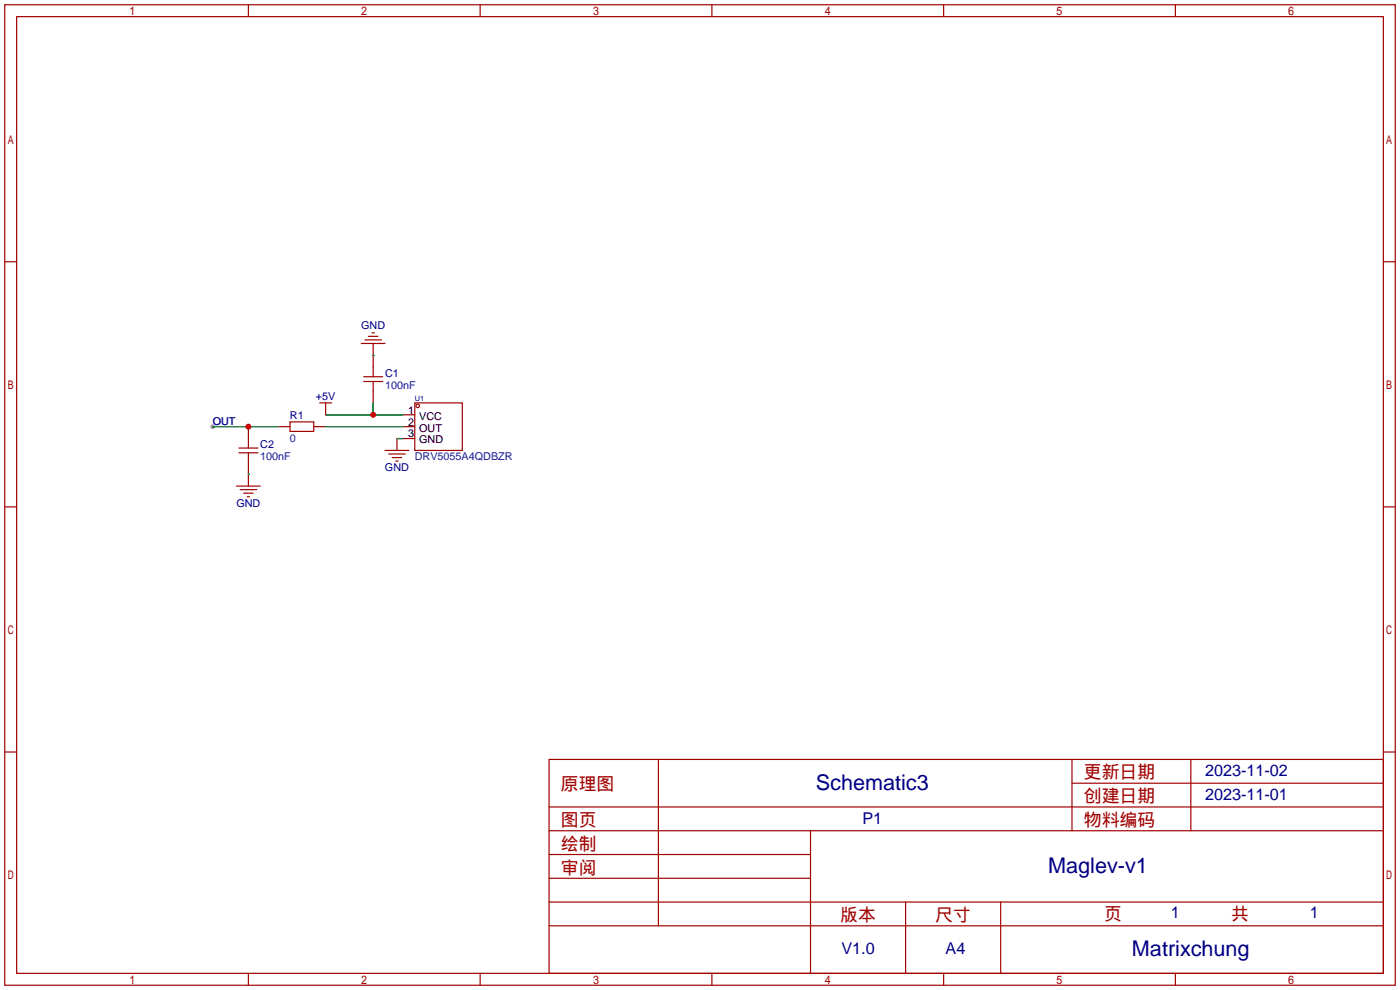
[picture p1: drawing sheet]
<svg xmlns="http://www.w3.org/2000/svg" width="299mm" height="212mm" viewBox="0 0 299 212" stroke-linecap="round" stroke-linejoin="round" font-family="sans-serif">
<circle cx="45.5" cy="91.2" r=".51" fill="#999"/>
<g fill="none" stroke="#a10000" stroke-width=".25">
<path d="M1 1h297.2v209.6h-297.2zM3.6 3.6h292.1v204.4h-292.1zM53.1 1v2.6M102.6 1v2.6M152.1 1v2.6M201.7 1v2.6M251.2 1v2.6M1 55.9h2.6M295.7 55.9h2.5M77.2 73.4h5.1M78 72.6h3.5M78.7 71.9h2.1"/>
<path d="M79.5 71.1h.5M79.8 78.5v2M51.1 96.8h4M51.1 95.8h4M53.1 93.7v2.1M53.1 96.8v2M62 90.2h5.1v2h-5.1zM68.3 86.1h2.6M69.6 86.1v1.3M77.7 81.5h4.1M77.7 80.5h4.1M79.8 81.5v2.1"/>
<path d="M82.3 96.3h5.1M83.1 97h3.5M83.8 97.8h2.1M84.6 98.6h.5M88.6 86.1h10.2v10.2h-10.2zM1 108.3h2.6M50.5 103.9h5.1M51.3 104.6h3.6M52.1 105.4h2M52.8 106.2h.5M295.7 108.3h2.5M1 160.7h2.6"/>
<path d="M117.3 162.3h178.4v45.7h-178.4zM117.3 177.5h178.4M117.3 172.5h178.4M140.7 162.3v35.6M173.2 177.5v30.5M229.1 162.3v15.2M229.1 167.4h66.6M254.5 162.3v15.2M295.7 160.7h2.5M117.3 182.6h55.9M117.3 197.9h178.4M117.3 192.8h178.4"/>
<path d="M117.3 187.7h55.9M193.5 192.8v15.2M213.9 192.8v15.2M53.1 208v2.6M102.6 208v2.6M152.1 208v2.6M201.7 208v2.6M251.2 208v2.6"/>
<circle cx="89.3" cy="86.7" r=".38"/>
</g>
<path d="M79.8 73.4v5.1M53.1 91.2v2.5M53.1 98.8v5.1M59.4 91.2h2.6M67.1 91.2h2.5M69.6 87.4v1.2M79.8 83.6v2.5M84.8 93.7v2.6M86.1 88.6h2.5M86.1 91.2h2.5M86.1 93.7h2.5" fill="none" stroke="#870000" stroke-width=".25"/>
<path d="M79.8 75.9h.1M45.5 91.2h13.9M69.6 88.6h16.5M69.6 91.2h16.5M79.8 86.1v2.5M84.8 93.7h1.3M53.1 101.3h.1" fill="none" stroke="#008700" stroke-width=".25"/>
<g fill="#c00">
<circle cx="79.8" cy="88.6" r=".63"/>
<circle cx="53.1" cy="91.2" r=".63"/>
</g>
<g font-size="4.6" fill="#000080">
<text x="174.4" y="168.8">Schematic3</text>
<text x="224" y="186.6">Maglev-v1</text>
<text x="241.9" y="204.3">Matrixchung</text>
</g>
<g font-size="3.8" fill="#a00000">
<text x="231.6" y="166.4">更新日期</text>
<text x="119.9" y="168.9">原理图</text>
<text x="231.6" y="171.5">创建日期</text>
<text x="119.9" y="176.5">图页</text>
<text x="231.6" y="176.5">物料编码</text>
<text x="119.9" y="181.6">绘制</text>
<text x="119.9" y="186.7">审阅</text>
<text x="179.6" y="196.9">版本</text>
<text x="199.9" y="196.9">尺寸</text>
<text x="236" y="196.6">页</text>
<text x="263.1" y="196.6">共</text>
</g>
<g font-size="3.5" fill="#000080">
<text x="257.6" y="165.9">2023-11-02</text>
<text x="257.6" y="171">2023-11-01</text>
<text x="184.3" y="176">P1</text>
<text x="250.2" y="196.1">1</text>
<text x="280" y="196.1">1</text>
<text x="179.8" y="204">V1.0</text>
<text x="202.1" y="204">A4</text>
</g>
<g font-size="2.3" fill="#000080">
<text x="77.2" y="70.3">GND</text>
<text x="82.3" y="80.6">C1</text>
<text x="62" y="89.5">R1</text>
<text x="67.5" y="85.5">+5V</text>
<text x="55.6" y="95.8">C2</text>
<text x="82.3" y="100.8">GND</text>
<text x="50.5" y="108.4">GND</text>
</g>
<g font-size="2.3" fill="#00f">
<text x="82.3" y="83.1">100nF</text>
<text x="45.5" y="90.7">OUT</text>
<text x="62" y="94.5">0</text>
<text x="55.6" y="98.3">100nF</text>
<text x="88.6" y="98.3">DRV5055A4QDBZR</text>
</g>
<g font-size="2.3">
<text x="87.2" y="88.4">1</text>
<text x="89.6" y="89.7">VCC</text>
<text x="87.2" y="91">2</text>
<text x="87.2" y="93.5">3</text>
<text x="89.6" y="92.2">OUT</text>
<text x="89.6" y="94.8">GND</text>
</g>
<text font-size="1.6" fill="#000080" x="88.6" y="85.8">U1</text>
</svg>
